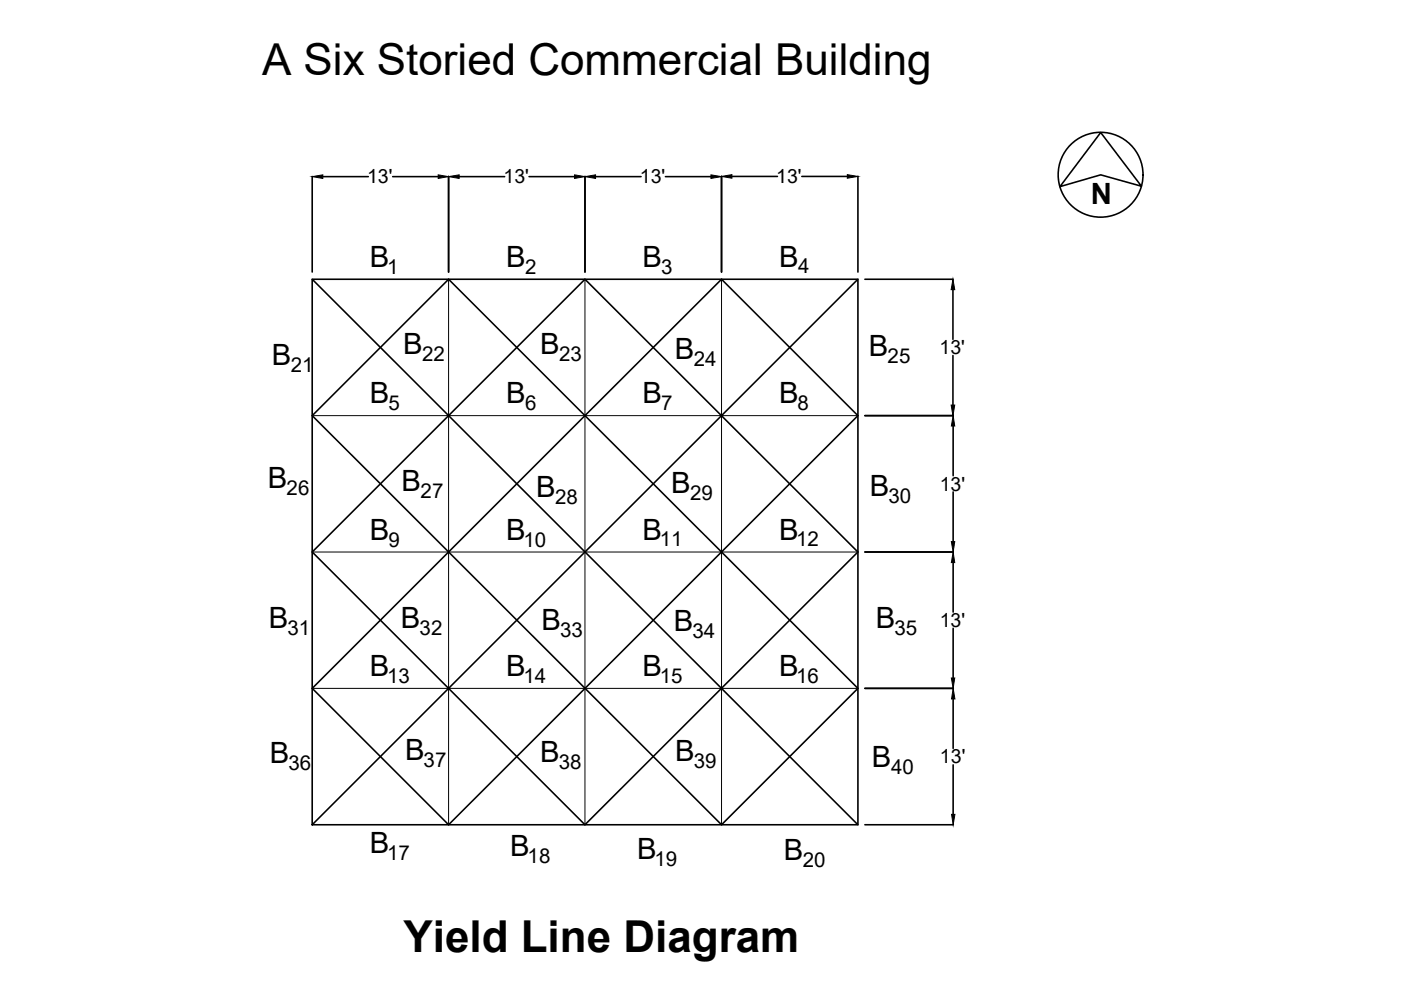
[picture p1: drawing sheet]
<svg xmlns="http://www.w3.org/2000/svg" width="297mm" height="210mm" viewBox="0 0 297 210" stroke-linecap="round" stroke-linejoin="round" font-family="sans-serif">
<!-- layer: 0 -->
<g fill="none" stroke="#000" stroke-width=".34">
<path d="M233.4 28.1l8.6 11.4-8.6-2.4-8.7 2.5zM66.2 59.2h115.7v115.7h-115.7z"/>
<circle cx="233.3" cy="37" r="9"/>
</g>
<path d="M95.1 59.2v115.7M124 59.2v115.7M153 59.2v115.7M66.2 88.1h115.7M66.2 117h115.7M66.2 146h115.7" fill="none" stroke="#000" stroke-width=".21"/>
<!-- layer: Shutter -->
<g fill="none" stroke="#000" stroke-width=".34">
<path d="M66.2 37.4v20.3M68.4 37.5h9.7M83.3 37.5h9.6M95.1 37.4v20.3M97.4 37.5h9.6M112.2 37.5h9.6M124 37.4v20.3M126.3 37.5h9.6M141.1 37.5h9.6M153 37.4v20.3M155.2 37.4h9.6M170 37.4h9.6"/>
<path d="M181.9 37.4v20.3M66.2 59.2l115.7 115.7M95.1 59.2l-28.9 28.9 86.8 86.8 28.9-28.9-57.9-57.9 29-28.9 28.9 28.9-86.8 86.8-28.9-28.9 57.8-57.9zM124 59.2l57.9 57.8-57.9 57.9-57.8-57.9zM181.9 59.2l-115.7 115.7M183.4 59.2h18.7M202 61.4v10.6M202 75.4v10.5M183.4 88.1h18.7M202.1 90.3v10.6M183.4 117h18.7M202.1 104.3v10.5"/>
<path d="M202.1 119.3v10.5M202.1 133.2v10.5M183.4 146h18.7M202.1 148.2v10.5M183.4 174.9h18.7M202.1 162.2v10.5"/>
</g>
<g fill="#000" stroke="#000" stroke-width=".21">
<path d="M66.2 37.5l2.2-.4v.7zM92.9 37.1l2.2 .4-2.2 .3zM95.1 37.5l2.3-.4v.7zM121.8 37.1l2.2 .4-2.2 .3zM124 37.5l2.3-.4v.7zM150.7 37.1l2.3 .4-2.3 .3zM153 37.4l2.2-.4v.8zM179.6 37l2.3 .4-2.3 .4zM202 59.2l.4 2.2h-.7zM201.7 85.9h.7l-.4 2.2zM202.1 88.1l.3 2.2h-.7zM201.7 114.8h.7l-.3 2.2z"/>
<path d="M202.1 117l.3 2.3h-.7zM201.7 143.7h.7l-.3 2.3zM202.1 146l.4 2.2h-.8zM201.7 172.7h.8l-.4 2.2z"/>
</g>
<g font-size="9.3">
<text x="55.6" y="15.9">A Six Storied Commercial Building</text>
<text x="85.5" y="201.9">Yield Line Diagram</text>
</g>
<g font-size="6.2">
<text x="231.3" y="43.3">N</text>
<text x="78.4" y="56.6">B</text>
<text x="107.3" y="56.6">B</text>
<text x="136.3" y="56.6">B</text>
<text x="165.2" y="56.6">B</text>
<text x="57.6" y="77.4">B</text>
<text x="85.5" y="75.1">B</text>
<text x="114.5" y="75">B</text>
<text x="143.1" y="76.1">B</text>
<text x="184.2" y="75.5">B</text>
<text x="78.4" y="85.5">B</text>
<text x="107.3" y="85.5">B</text>
<text x="136.3" y="85.5">B</text>
<text x="165.2" y="85.5">B</text>
<text x="56.8" y="103.4">B</text>
<text x="85.2" y="104.2">B</text>
<text x="113.7" y="105.4">B</text>
<text x="142.3" y="104.6">B</text>
<text x="184.4" y="105.3">B</text>
<text x="78.4" y="114.4">B</text>
<text x="107.3" y="114.4">B</text>
<text x="136.3" y="114.4">B</text>
<text x="165.2" y="114.4">B</text>
<text x="57" y="133.2">B</text>
<text x="85" y="133.1">B</text>
<text x="114.8" y="133.7">B</text>
<text x="142.9" y="133.8">B</text>
<text x="185.7" y="133.2">B</text>
<text x="78.4" y="143.4">B</text>
<text x="107.3" y="143.4">B</text>
<text x="136.3" y="143.4">B</text>
<text x="165.2" y="143.4">B</text>
<text x="57.2" y="161.7">B</text>
<text x="85.9" y="161.2">B</text>
<text x="114.5" y="161.5">B</text>
<text x="143.2" y="161.4">B</text>
<text x="184.8" y="162.6">B</text>
<text x="78.4" y="181">B</text>
<text x="108.2" y="181.4">B</text>
<text x="135.1" y="182.1">B</text>
<text x="166.2" y="182.3">B</text>
</g>
<g font-size="4.4">
<text x="82.1" y="58">1</text>
<text x="111.3" y="58">2</text>
<text x="140.2" y="58.1">3</text>
<text x="169.2" y="58">4</text>
<text x="89.5" y="76.5">22</text>
<text x="118.5" y="76.5">23</text>
<text x="147.1" y="77.5">24</text>
<text x="188.2" y="76.9">25</text>
<text x="61.7" y="78.8">21</text>
<text x="82.4" y="86.9">5</text>
<text x="111.3" y="87">6</text>
<text x="140.2" y="86.9">7</text>
<text x="169.1" y="87">8</text>
<text x="60.8" y="104.8">26</text>
<text x="89.2" y="105.6">27</text>
<text x="117.7" y="106.9">28</text>
<text x="146.3" y="106.1">29</text>
<text x="188.4" y="106.8">30</text>
<text x="82.4" y="115.9">9</text>
<text x="111" y="115.9">10</text>
<text x="139.9" y="115.9">11</text>
<text x="168.8" y="115.9">12</text>
<text x="60.9" y="134.7">31</text>
<text x="89" y="134.6">32</text>
<text x="118.8" y="135.2">33</text>
<text x="146.8" y="135.3">34</text>
<text x="189.6" y="134.7">35</text>
<text x="82.1" y="144.8">13</text>
<text x="111" y="144.8">14</text>
<text x="139.9" y="144.8">15</text>
<text x="168.8" y="144.8">16</text>
<text x="61.2" y="163.2">36</text>
<text x="89.8" y="162.7">37</text>
<text x="118.5" y="163">38</text>
<text x="147.1" y="162.9">39</text>
<text x="188.9" y="164.1">40</text>
<text x="82.1" y="182.4">17</text>
<text x="111.9" y="182.9">18</text>
<text x="138.8" y="183.5">19</text>
<text x="170.2" y="183.8">20</text>
</g>
<g font-size="4.1">
<text x="77.8" y="38.9">13'</text>
<text x="106.8" y="38.9">13'</text>
<text x="135.7" y="38.9">13'</text>
<text x="164.6" y="38.8">13'</text>
<text x="199.2" y="75.1">13'</text>
<text x="199.2" y="104">13'</text>
<text x="199.2" y="133">13'</text>
<text x="199.3" y="161.9">13'</text>
</g>
</svg>
